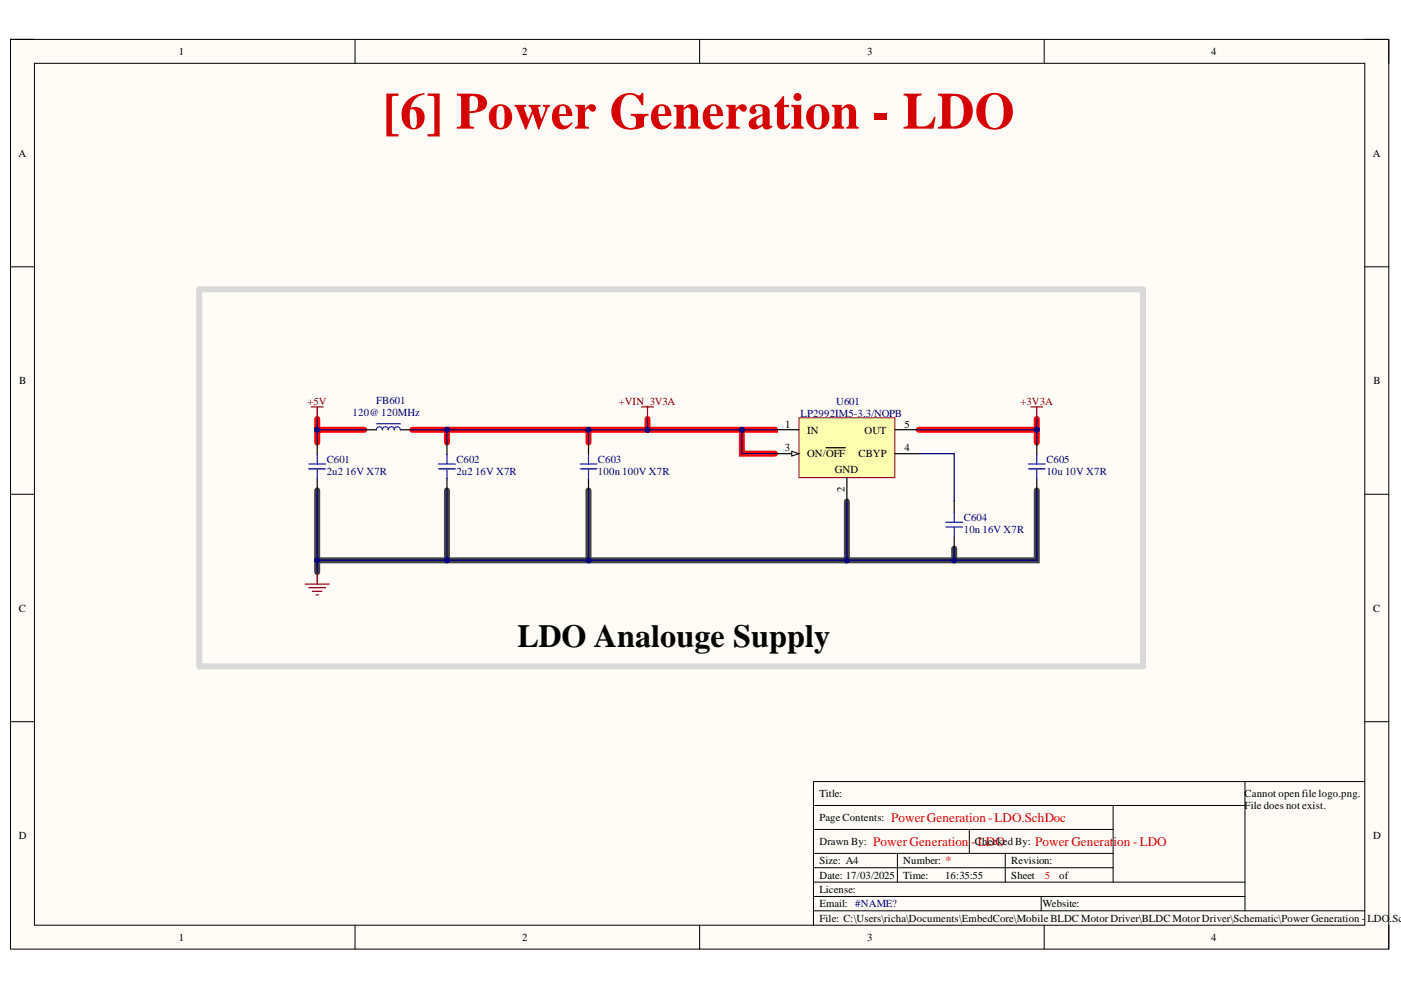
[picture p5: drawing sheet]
<svg xmlns="http://www.w3.org/2000/svg" width="297mm" height="210mm" viewBox="0 0 297 210" stroke-linecap="round" stroke-linejoin="round" font-family="sans-serif">
<path d="M2.2 8.4h292.2v192.8h-292.2z" fill-rule="evenodd" fill="#fffcf8"/>
<path d="M2.2 8.4h292.2v192.8h-292.2z" fill="none" stroke="#000" stroke-width=".21"/>
<path d="M7.3 13.4h282.1v182.8h-282.1z" fill-rule="evenodd" fill="#fffcf8"/>
<g fill="none" stroke="#000" stroke-width=".21">
<path d="M2.2 8.3h5.1M7.3 13.4h282.1v182.8h-282.1zM75.3 8.3v5.1M148.3 8.3v5.1M221.4 8.4v5M289.4 8.4h5v5M2.2 56.6h5.1M289.4 56.6h5M2.2 104.8h5.1M289.4 104.8h5M2.2 153h5.1M289.4 153h5"/>
<path d="M172.5 175.9h63.5M172.5 170.8h91.5M205.5 175.9v5M236 170.8v16.2M264 165.7v27.4M289.4 165.7h-116.9v30.5M75.3 196.2v5M148.3 196.2v5M172.5 180.9h63.5M172.5 187h91.5M172.5 184h63.5M172.5 190.1h91.5"/>
<path d="M172.5 193.1h116.9M190.3 180.9v6.1M213.1 180.9v6.1M220.8 190.1v3M221.4 196.2v5M294.4 196.2v5"/>
</g>
<path d="M67.3 88.8v2.3M77.3 91.1h-10v2.7M94.8 91.1v2.7M124.8 91.1v2.7M137.3 88.8v2.3M157.3 91.1v5.1h7M164.3 91.1h-76.9M194.8 91.1h25M219.8 88.8v5" fill="none" stroke="#f00" stroke-width="1.3"/>
<path d="M67.3 104v14.8M94.8 104v14.8M124.8 104v14.8M179.6 118.8h-112.3v2.5M202.3 116.3v2.5M219.8 104v14.8h-40.2v-12.5" fill="none" stroke="#434343" stroke-width="1.3"/>
<path d="M67.3 93.8v2.6M77.3 91.1h2.5M84.9 91.1h2.5M94.8 93.8v2.6M124.8 93.8v2.6M219.8 93.8v2.6M67.3 101.4v2.6M94.8 101.4v2.6M124.8 101.4v2.6M202.3 106.2v2.5M202.3 113.8v2.5M219.8 101.4v2.6" fill="none" stroke="#000" stroke-width=".25"/>
<g fill="none" stroke="#00f" stroke-width=".25">
<path d="M65.5 98.4h3.5M65.5 99.4h3.5M67.3 96.4v2M67.3 99.4v2M79.8 91.1a.63 .63 0 0 1 .6-.6 .63 .63 0 0 1 .7 .6 .63 .63 0 0 1 .6-.6 .63 .63 0 0 1 .6 .6 .64 .64 0 0 1 .7-.6 .64 .64 0 0 1 .6 .6 .63 .63 0 0 1 .6-.6 .63 .63 0 0 1 .7 .6M79.8 89.9h5.1M93 98.4h3.5M93 99.4h3.5M94.8 96.4v2M94.8 99.4v2M123 98.4h3.6M123 99.4h3.6"/>
<path d="M124.8 96.4v2M124.8 99.4v2M218 98.4h3.6M218 99.4h3.6M219.8 96.4v2M219.8 99.4v2M200.5 111.7h3.6M200.5 110.7h3.6M202.3 108.7v2M202.3 111.7v2.1"/>
</g>
<path d="M66 86.3h2.5M67.3 86.3v2.5M136 86.3h2.5M137.3 86.3v2.5M218.5 86.3h2.6M219.8 86.3v2.5M64.7 123.8h5.1M65.5 124.6h3.5M66.2 125.4h2.1M67 126.1h.5M67.3 121.3v2.5" fill="none" stroke="#800000" stroke-width=".25"/>
<path d="M42.2 61.3h200.1v80h-200.1z" fill="none" stroke="#d9d9d9" stroke-width="1.3"/>
<path d="M169.4 88.6h20.3v12.7h-20.3z" fill-rule="evenodd" fill="#ffffb0"/>
<path d="M169.4 88.6h20.3v12.7h-20.3z" fill="none" stroke="#800000" stroke-width=".21"/>
<path d="M164.3 91.1h5.1M164.3 96.2h5.1M189.7 91.1h5.1M189.7 96.2h5.1M179.6 101.3v5" fill="none" stroke="#000" stroke-width=".25"/>
<path d="M167.9 95.7l1.5 .5-1.5 .5z" fill="#f8fcff"/>
<path d="M167.9 95.7l1.5 .5-1.5 .5z" fill="none" stroke="#000" stroke-width=".21"/>
<path d="M175.1 94.9h4.1" fill="none" stroke="#000" stroke-width=".25"/>
<path d="M124.8 91.1v2.7" fill="none" stroke="#000080" stroke-width=".25"/>
<circle cx="124.8" cy="91.1" r=".51" fill="#000080"/>
<circle cx="124.8" cy="91.1" r=".51" fill="none" stroke="#000080" stroke-width=".21"/>
<path d="M94.8 91.1v2.7" fill="none" stroke="#000080" stroke-width=".25"/>
<circle cx="94.8" cy="91.1" r=".51" fill="#000080"/>
<circle cx="94.8" cy="91.1" r=".51" fill="none" stroke="#000080" stroke-width=".21"/>
<path d="M77.3 91.1h-10v2.7" fill="none" stroke="#000080" stroke-width=".25"/>
<circle cx="67.2" cy="91.1" r=".51" fill="#000080"/>
<circle cx="67.2" cy="91.1" r=".51" fill="none" stroke="#000080" stroke-width=".21"/>
<path d="M67.3 104v14.8" fill="none" stroke="#000080" stroke-width=".25"/>
<circle cx="67.2" cy="118.8" r=".51" fill="#000080"/>
<circle cx="67.2" cy="118.8" r=".51" fill="none" stroke="#000080" stroke-width=".21"/>
<path d="M94.8 104v14.8" fill="none" stroke="#000080" stroke-width=".25"/>
<circle cx="94.8" cy="118.8" r=".51" fill="#000080"/>
<circle cx="94.8" cy="118.8" r=".51" fill="none" stroke="#000080" stroke-width=".21"/>
<path d="M124.8 104v14.8" fill="none" stroke="#000080" stroke-width=".25"/>
<circle cx="124.8" cy="118.8" r=".51" fill="#000080"/>
<circle cx="124.8" cy="118.8" r=".51" fill="none" stroke="#000080" stroke-width=".21"/>
<path d="M67.3 88.8v2.3" fill="none" stroke="#000080" stroke-width=".25"/>
<circle cx="67.2" cy="91.1" r=".51" fill="#000080"/>
<circle cx="67.2" cy="91.1" r=".51" fill="none" stroke="#000080" stroke-width=".21"/>
<path d="M137.3 88.8v2.3" fill="none" stroke="#000080" stroke-width=".25"/>
<circle cx="137.3" cy="91.1" r=".51" fill="#000080"/>
<circle cx="137.3" cy="91.1" r=".51" fill="none" stroke="#000080" stroke-width=".21"/>
<path d="M164.3 91.1h-76.9" fill="none" stroke="#000080" stroke-width=".25"/>
<circle cx="94.8" cy="91.1" r=".51" fill="#000080"/>
<circle cx="94.8" cy="91.1" r=".51" fill="none" stroke="#000080" stroke-width=".21"/>
<circle cx="124.8" cy="91.1" r=".51" fill="#000080"/>
<circle cx="124.8" cy="91.1" r=".51" fill="none" stroke="#000080" stroke-width=".21"/>
<circle cx="137.3" cy="91.1" r=".51" fill="#000080"/>
<circle cx="137.3" cy="91.1" r=".51" fill="none" stroke="#000080" stroke-width=".21"/>
<circle cx="157.3" cy="91.1" r=".51" fill="#000080"/>
<circle cx="157.3" cy="91.1" r=".51" fill="none" stroke="#000080" stroke-width=".21"/>
<path d="M157.3 91.1v5.1h7" fill="none" stroke="#000080" stroke-width=".25"/>
<circle cx="157.3" cy="91.1" r=".51" fill="#000080"/>
<circle cx="157.3" cy="91.1" r=".51" fill="none" stroke="#000080" stroke-width=".21"/>
<path d="M219.8 88.8v2.3" fill="none" stroke="#000080" stroke-width=".25"/>
<circle cx="219.8" cy="91.1" r=".51" fill="#000080"/>
<circle cx="219.8" cy="91.1" r=".51" fill="none" stroke="#000080" stroke-width=".21"/>
<path d="M194.8 91.1h25" fill="none" stroke="#000080" stroke-width=".25"/>
<circle cx="219.8" cy="91.1" r=".51" fill="#000080"/>
<circle cx="219.8" cy="91.1" r=".51" fill="none" stroke="#000080" stroke-width=".21"/>
<path d="M219.8 91.1v2.7" fill="none" stroke="#000080" stroke-width=".25"/>
<circle cx="219.8" cy="91.1" r=".51" fill="#000080"/>
<circle cx="219.8" cy="91.1" r=".51" fill="none" stroke="#000080" stroke-width=".21"/>
<path d="M179.6 118.8h-112.3v2.5" fill="none" stroke="#000080" stroke-width=".25"/>
<circle cx="179.6" cy="118.8" r=".51" fill="#000080"/>
<circle cx="179.6" cy="118.8" r=".51" fill="none" stroke="#000080" stroke-width=".21"/>
<circle cx="124.8" cy="118.8" r=".51" fill="#000080"/>
<circle cx="124.8" cy="118.8" r=".51" fill="none" stroke="#000080" stroke-width=".21"/>
<circle cx="94.8" cy="118.8" r=".51" fill="#000080"/>
<circle cx="94.8" cy="118.8" r=".51" fill="none" stroke="#000080" stroke-width=".21"/>
<circle cx="67.2" cy="118.8" r=".51" fill="#000080"/>
<circle cx="67.2" cy="118.8" r=".51" fill="none" stroke="#000080" stroke-width=".21"/>
<path d="M194.8 96.2h7.5v10M219.8 104v14.8h-40.2v-12.5" fill="none" stroke="#000080" stroke-width=".25"/>
<circle cx="179.6" cy="118.8" r=".51" fill="#000080"/>
<circle cx="179.6" cy="118.8" r=".51" fill="none" stroke="#000080" stroke-width=".21"/>
<circle cx="202.3" cy="118.8" r=".51" fill="#000080"/>
<circle cx="202.3" cy="118.8" r=".51" fill="none" stroke="#000080" stroke-width=".21"/>
<path d="M202.3 116.3v2.5" fill="none" stroke="#000080" stroke-width=".25"/>
<circle cx="202.3" cy="118.8" r=".51" fill="#000080"/>
<circle cx="202.3" cy="118.8" r=".51" fill="none" stroke="#000080" stroke-width=".21"/>
<text font-size="11" fill="#d50000" x="81.2" y="27.3">[6] Power Generation - LDO</text>
<text font-size="6.8" x="109.7" y="137.3">LDO Analouge Supply</text>
<g font-size="2.8" fill="#d50000">
<text x="185.1" y="179.4">Power Generation</text>
<text x="189" y="174.3">PowerGeneration-LDO.SchDoc</text>
<text x="205.9" y="179.4">- LDO</text>
<text x="219.5" y="179.4">Power Generation - LDO</text>
<text x="200.4" y="183.4">*</text>
</g>
<g font-size="2.3">
<text x="37.9" y="11.7">1</text>
<text x="110.7" y="11.7">2</text>
<text x="183.9" y="11.7">3</text>
<text x="256.8" y="11.7">4</text>
<text x="3.9" y="33.3">A</text>
<text x="291" y="33.3">A</text>
<text x="4.1" y="81.4">B</text>
<text x="291.2" y="81.4">B</text>
<text x="166.4" y="95.7">3</text>
<text x="166.5" y="90.7">1</text>
<text x="171.1" y="91.9">IN</text>
<text x="183.3" y="91.9">OUT</text>
<text x="191.7" y="90.7">5</text>
<text x="191.7" y="95.7">4</text>
<text x="171.1" y="97">ON/OFF</text>
<text x="177" y="100.3">GND</text>
<text x="182" y="97">CBYP</text>
<text x="179.1" y="104.3" transform="rotate(-90 179.1 104.3)">2</text>
<text x="4" y="129.7">C</text>
<text x="291.1" y="129.7">C</text>
<text x="173.7" y="169">Title:</text>
<text x="263.9" y="169">Cannot open file logo.png.</text>
<text x="263.9" y="171.6">File does not exist.</text>
<text x="4" y="177.9">D</text>
<text x="173.7" y="179.2">Drawn By:</text>
<text x="173.7" y="174.1">Page Contents:</text>
<text x="206.7" y="179.2">Checked By:</text>
<text x="291.1" y="177.9">D</text>
<text x="173.7" y="183.2">Size: A4</text>
<text x="191.5" y="183.2">Number:</text>
<text x="214.4" y="183.2">Revision:</text>
<text x="173.7" y="186.3">Date: 17/03/2025</text>
<text x="173.7" y="189.3">License:</text>
<text x="191.5" y="186.3">Time:</text>
<text x="200.4" y="186.3">16:35:55</text>
<text x="214.4" y="186.3">Sheet</text>
<text x="224.6" y="186.3">of</text>
<text x="173.7" y="195.4">File: C:\Users\richa\Documents\EmbedCore\Mobile BLDC Motor Driver\BLDC Motor Driver\Schematic\Power Generation -</text>
<text x="173.7" y="192.4">Email: #NAME?</text>
<text x="221" y="192.4">Website:</text>
<text x="289.9" y="195.4">LDO</text>
<text x="294.6" y="195.4">.Sch</text>
<text x="37.9" y="199.5">1</text>
<text x="110.7" y="199.5">2</text>
<text x="183.9" y="199.5">3</text>
<text x="256.8" y="199.5">4</text>
</g>
<g font-size="2.3" fill="#800000">
<text x="65.2" y="85.8">+5V</text>
<text x="131.2" y="85.8">+VIN_3V3A</text>
<text x="216.4" y="85.8">+3V3A</text>
</g>
<g font-size="2.3" fill="#000080">
<text x="74.8" y="88.1">120@ 120MHz</text>
<text x="79.8" y="85.7">FB601</text>
<text x="169.8" y="88.4">LP2992IM5-3.3/NOPB</text>
<text x="177.3" y="85.8">U601</text>
<text x="69.3" y="98.2">C601</text>
<text x="69.3" y="100.7">2u2</text>
<text x="73.2" y="100.7">16V X7R</text>
<text x="96.8" y="98.2">C602</text>
<text x="96.8" y="100.7">2u2</text>
<text x="100.7" y="100.7">16V X7R</text>
<text x="126.8" y="98.2">C603</text>
<text x="126.8" y="100.7">100n 100V X7R</text>
<text x="221.9" y="98.2">C605</text>
<text x="221.9" y="100.7">10u 10V X7R</text>
<text x="204.3" y="110.5">C604</text>
<text x="204.3" y="113">10n 16V X7R</text>
</g>
<text font-size="2.3" fill="#d50000" x="221.5" y="186.3">5</text>
</svg>
